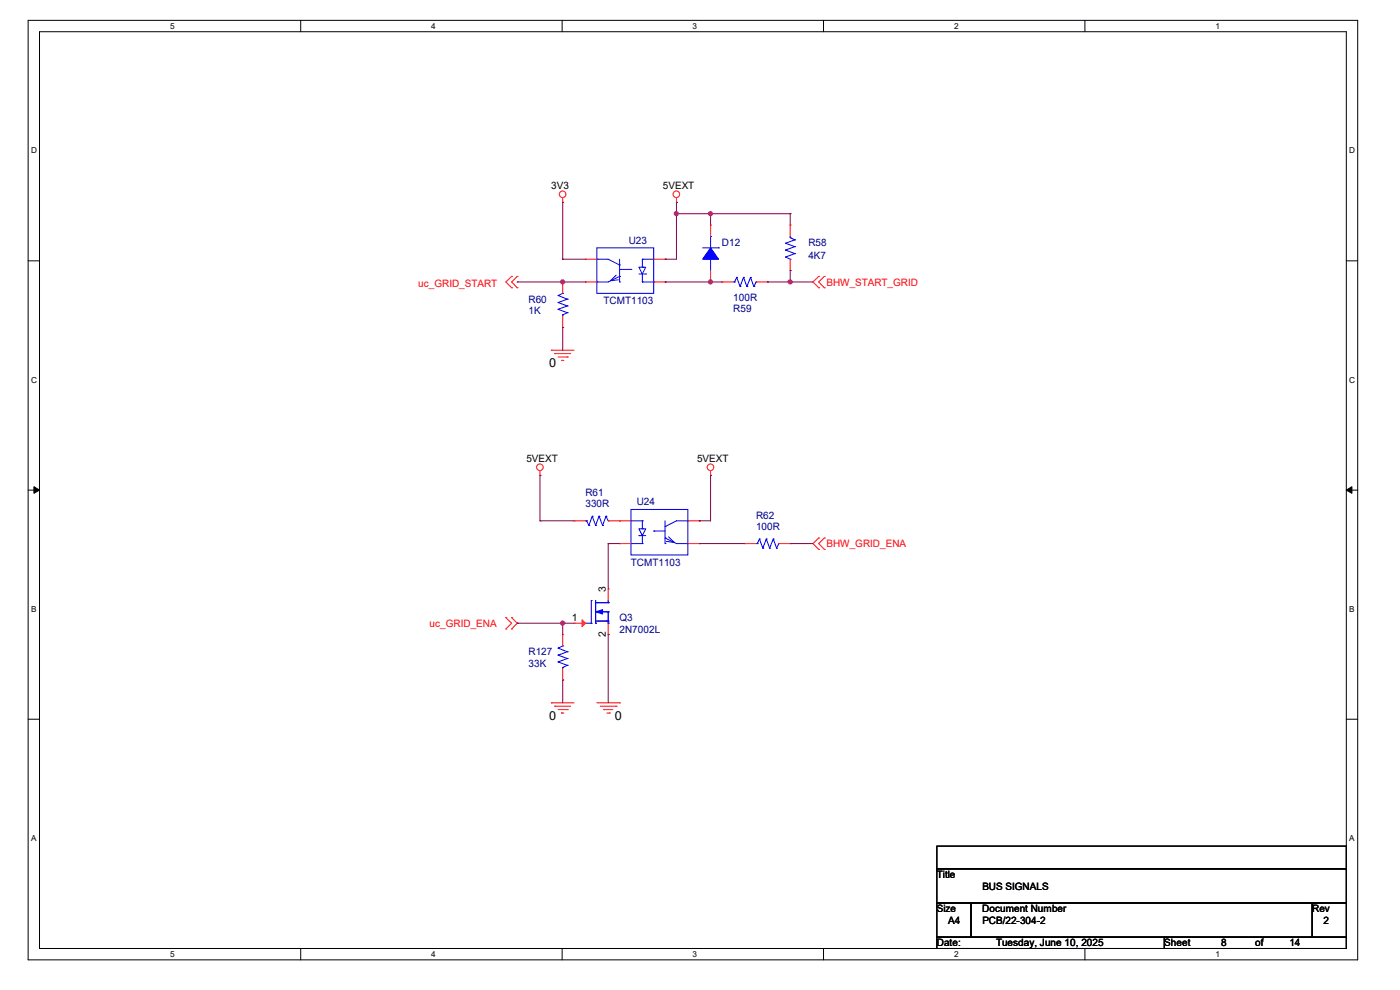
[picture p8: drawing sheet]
<svg xmlns="http://www.w3.org/2000/svg" width="297mm" height="210mm" viewBox="0 0 297 210" stroke-linecap="round" stroke-linejoin="round" font-family="sans-serif">
<path d="M6 4.3h282v199.3h-282zM8.4 6.7h277.2v194.5h-277.2z" fill="none" stroke="#000" stroke-width=".21"/>
<g fill="#fff">
<path d="M36.1 4.6h.9v1.9h-.9z"/>
<path d="M36.1 201.5h.9v1.9h-.9z"/>
</g>
<path d="M63.8 4.3v2.4M63.8 201.2v2.4" fill="none" stroke="#000" stroke-width=".21"/>
<g fill="#fff">
<path d="M91.5 4.6h.9v1.9h-.9z"/>
<path d="M91.5 201.5h.9v1.9h-.9z"/>
</g>
<path d="M119.3 4.3v2.4M119.3 201.2v2.4" fill="none" stroke="#000" stroke-width=".21"/>
<g fill="#fff">
<path d="M146.9 4.6h1v1.9h-1z"/>
<path d="M146.9 201.5h1v1.9h-1z"/>
</g>
<path d="M174.7 4.3v2.4M174.7 201.2v2.4" fill="none" stroke="#000" stroke-width=".21"/>
<g fill="#fff">
<path d="M202.4 4.6h.9v1.9h-.9z"/>
<path d="M202.4 201.5h.9v1.9h-.9z"/>
</g>
<path d="M230.2 4.3v2.4M230.2 201.2v2.4" fill="none" stroke="#000" stroke-width=".21"/>
<g fill="#fff">
<path d="M257.9 4.6h.9v1.9h-.9z"/>
<path d="M257.9 201.5h.9v1.9h-.9z"/>
<path d="M6.6 31h1.2v1.9h-1.2z"/>
<path d="M286.3 31h1.2v1.9h-1.2z"/>
<path d="M6.6 79.6h1.2v1.9h-1.2z"/>
<path d="M286.3 79.6h1.2v1.9h-1.2z"/>
</g>
<path d="M6 55.3h2.4M285.6 55.3h2.4" fill="none" stroke="#000" stroke-width=".21"/>
<g fill="#fff">
<path d="M6.6 128.3h1.1v1.9h-1.1z"/>
<path d="M286.3 128.3h1.1v1.9h-1.1z"/>
</g>
<path d="M6 104h2.4M285.6 104h2.4" fill="none" stroke="#000" stroke-width=".21"/>
<path d="M7.2 103.3l1.2 .7-1.2 .6zM285.6 104l1.2-.7v1.3z" fill="#000" stroke="#000" stroke-width=".21"/>
<g fill="#fff">
<path d="M6.6 176.9h1.1v1.9h-1.1z"/>
<path d="M286.3 176.9h1.1v1.9h-1.1z"/>
</g>
<path d="M6 152.6h2.4M285.6 152.6h2.4M198.8 179.5h86.8v4.8h-86.8zM198.8 184.3h86.8v7.3h-86.8zM198.8 191.6h7.2v7.2h-7.2zM198.8 198.8h48.2v2.4h-48.2zM206 191.6h72.4v7.2h-72.4zM247 198.8h38.6v2.4h-38.6zM278.4 191.6h7.2v7.2h-7.2z" fill="none" stroke="#000" stroke-width=".21"/>
<g fill="none" stroke="#f00" stroke-width=".21">
<path d="M108.5 58.6h.1M108.5 58.6l-1.2 1.2 1.2 1.2M109.7 58.6h.1M109.7 58.6l-1.2 1.2 1.2 1.2M119.4 42.9h.1M119.4 59.8h.1M119.4 42v.9M119.4 59.8v2.4M124.2 59.8h.1M124.2 55h.1M124.2 55h2.4M124.2 59.8h2.4"/>
<path d="M138.7 55h2.4M138.7 59.8h2.4M141.1 55h.1M141.1 59.8h.1M143.5 42.9h.1M143.5 42v.9M150.7 59.8h.1M150.7 47.8h.1M150.7 47.8v2.4M150.7 57.4v2.4M153.2 59.8h.1M153.2 59.8h2.4"/>
<path d="M160.4 59.8h2.4M162.8 59.8h.1M167.6 57.4h.1M167.6 47.8h.1M167.6 47.8v2.4M167.6 55v2.4M173.7 58.6h.1M173.7 58.6l-1.2 1.2 1.2 1.2M174.9 58.6h.1M174.9 58.6l-1.2 1.2 1.2 1.2M108.5 61h.1M109.7 61h.1"/>
<path d="M117 74.3h.1M117 74.3h4.8M117.7 75h.1M117.7 75h3.4M118.4 75.7h2M119.1 76.5h.1M119.1 76.5h.5M119.4 69.5h.1M119.4 67.1v2.4M120.4 75.7h.1M173.7 61h.1M174.9 61h.1"/>
<path d="M114.6 99.9v.9M150.7 99.9v.9M114.6 100.8h.1M121.8 110.5h.1M121.8 110.5h2.4M129 110.5h4.9M131.4 110.5h.1M131.4 115.3h.1M131.4 115.3h2.5M145.9 115.3h2.4M145.9 110.5h2.4M148.3 115.3h.1"/>
<path d="M148.3 110.5h.1M150.7 100.8h.1M158 115.3h.1M158 115.3h2.4M165.2 115.3h2.4M167.6 115.3h.1M173.7 114.1h.1M173.7 116.5h.1M173.7 114.1l-1.2 1.2 1.2 1.2M174.9 116.5h.1M174.9 114.1h.1M174.9 114.1l-1.2 1.2 1.2 1.2"/>
<path d="M107.3 133.4h.1M107.3 131h.1M107.3 131l1.2 1.2-1.2 1.2M108.5 131h.1M108.5 133.4h.1M108.5 131l1.2 1.2-1.2 1.2M119.4 134.6h.1M119.4 134.6v2.4M121.8 132.2h.1M121.8 132.2h2.4M129 134.6h.1M129 125h.1"/>
<path d="M129 125v2.4M129 132.2v2.4M117 149.1h.1M117 149.1h4.8M117.7 149.8h.1M117.7 149.8h3.4M118.4 150.5h2M119.1 151.3h.1M119.1 151.3h.5M119.4 144.3h.1M119.4 141.9v2.4M120.4 150.5h.1"/>
<path d="M126.6 149.1h4.8M127.3 149.8h3.4M128.1 150.5h.1M128.1 150.5h1.9M128.8 151.3h.5M129.3 151.3h.1M130.7 149.8h.1M131.4 149.1h.1"/>
<circle cx="119.4" cy="41.2" r=".7"/>
<circle cx="143.5" cy="41.2" r=".7"/>
<circle cx="114.5" cy="99.1" r=".7"/>
<circle cx="150.7" cy="99.1" r=".7"/>
</g>
<g fill="none" stroke="#00f" stroke-width=".21">
<path d="M126.6 52.6h12.1v9.6h-12.1zM126.6 55h.1M126.6 59.8h.1M126.6 55h2.4l2.4 1.2M130.7 58.4l-1.2 1.2 1.7-.2M131.4 59.8h.1M131.4 58.6h.1M131.4 56.2h.1M131.4 55v4.8M131.4 58.6l-2.4 1.2h-2.4M131.4 57.1h2.5M133.9 57.1h.1"/>
<path d="M135.6 56.7h1.4l-.7 1.4zM135.6 58.1h1.4M136.3 59.8h.1M136.3 56.7h.1M136.3 55h.1M136.3 59.8h2.4M136.3 55v1.7M136.3 58.1v1.7M136.3 55h2.4M137 58.1h.1M138.7 59.8h.1M149.1 52.6h3.3"/>
<path d="M150.7 55h.1M150.7 50.2h.1M150.7 50.2v2.4M150.7 55v2.4M152.4 52.6h.1M155.6 59.8h.2M155.8 59.8h.1M156.3 58.8h.1M156.3 58.8l-.5 1M156.3 58.8l.7 2M157.7 58.8h.1M157.7 58.8l-.7 2"/>
<path d="M157.7 58.8l.8 2M159.2 58.8h.1M159.2 58.8l-.7 2M159.2 58.8l.7 2M160.4 59.8h.1M160.4 59.8l-.5 1M166.7 51.6h.1M166.7 53h.1M166.7 54.5h.1M166.7 51.6l1.9 .7M166.7 53l1.9 .8M166.7 54.5l.9 .5"/>
<path d="M167.6 55h.1M167.6 50.4h.1M167.6 50.4l1 .5M167.6 50.2v.2M168.6 50.9h.1M168.6 52.3h.1M168.6 53.8h.1M168.6 50.9l-1.9 .7M168.6 52.3l-1.9 .7M168.6 53.8l-1.9 .7M118.4 65.6h.1M118.4 64.2h.1"/>
<path d="M118.4 62.7h.1M118.4 65.6l2 .7M118.4 64.2l2 .7M118.4 62.7l2 .8M119.4 62.2h.1M119.4 66.8h.1M119.4 66.8v.3M119.4 62.2l-1 .5M120.4 66.3h.1M120.4 64.9h.1M120.4 63.5h.1M120.4 66.3l-1 .5"/>
<path d="M120.4 64.9l-2 .7M120.4 63.5l-2 .7M157 60.8h.1M158.5 60.8h.1M159.9 60.8h.1M124.2 110.5h.3M124.5 110.5h.1M124.5 110.5l.4 1M124.9 111.5h.1M125.6 109.5h.1M125.6 109.5l-.7 2M125.6 109.5l.8 2"/>
<path d="M126.4 111.5h.1M127.1 109.5h.1M127.1 109.5l-.7 2M127.1 109.5l.7 2M127.8 111.5h.1M128.6 109.5h.1M128.6 109.5l-.8 2M128.6 109.5l.4 1M129 110.5h.1M133.9 108.1h12v9.6h-12zM133.9 115.3h.1M133.9 115.3h2.4"/>
<path d="M133.9 110.5h2.4M135.6 112.2h1.4l-.7 1.4zM135.6 113.6h.1M135.6 113.6h1.4M136.3 115.3h.1M136.3 112.2h.1M136.3 110.5h.1M136.3 110.5v1.7M136.3 113.6v1.7M138.7 112.6h.1M138.7 112.6h2.4M141.1 115.3h.1"/>
<path d="M141.1 114.1h.1M141.1 111.7h.1M141.1 114.1l2.4 1.2h2.4M141.1 110.5v4.8M141.8 113.9l1.2 1.2-1.6-.2M145.9 110.5h.1M145.9 115.3h.1M145.9 110.5h-2.4l-2.4 1.2M160.4 115.3h.3M160.7 115.3h.1M161.1 114.3h.1M161.1 114.3l-.4 1"/>
<path d="M161.1 114.3l.7 2M161.8 116.3h.1M162.6 114.3h.1M162.6 114.3l-.8 2M162.6 114.3l.7 2M163.3 116.3h.1M164 114.3h.1M164 114.3l-.7 2M164 114.3l.8 2M164.8 116.3h.1M165.2 115.3h.1M165.2 115.3l-.4 1"/>
<path d="M118.4 139h.1M118.4 137.5h.1M118.4 139l2 .7M118.4 137.5l2 .8M119.4 137h.1M119.4 137l-1 .5M120.4 139.7h.1M120.4 138.3h.1M120.4 139.7l-2 .7M120.4 138.3l-2 .7M124.2 132.2h1.2M125.4 132.2h.1"/>
<path d="M125.4 127.4h.1M125.4 127.4v4.8M126.4 132.2h.1M126.4 127.8h.1M126.4 127.4v4.8M126.4 127.8h2.6M126.4 131.7h2.6M126.6 127.8h.1M127.6 129.8h1.4M128.8 131.7h.1M129 127.8h.1M129 129.8h.1"/>
<path d="M129 132.2h.1M129 131.7h.1M129 127.4v.4M129 129.8v2.4M118.4 140.4h.1M118.4 140.4l2 .7M119.4 141.6h.1M119.4 141.6v.3M120.4 141.1h.1M120.4 141.1l-1 .5"/>
</g>
<g fill="#00f" stroke="#00f" stroke-width=".21">
<path d="M126.4 129.8l1.4-.5v1z"/>
<path d="M150.7 52.6l1.7 2.4h-3.3z" fill-rule="evenodd"/>
</g>
<path d="M123.5 131.5l.7 .7-.7 .7z" fill="#f00" stroke="#f00" stroke-width=".21"/>
<g fill="none" stroke="#800040" stroke-width=".21">
<path d="M109.7 59.8h.1M109.7 59.8h14.5M119.4 55h.1M119.4 59.8h.1M119.4 42.9h.1M119.4 55h4.8M119.4 42.9v12.1M141.1 55h.1M141.1 59.8h.1M141.1 59.8h12.1M143.5 42.9h.1M143.5 45.3h.1"/>
<path d="M143.5 42.9v12.1h-2.4M143.5 45.3h24.1M150.7 45.3h.1M150.7 59.8h.1M150.7 45.3v2.5M162.8 59.8h.1M162.8 59.8h9.7M167.6 45.3h.1M167.6 57.4h.1M167.6 59.8h.1M167.6 45.3v2.5M167.6 57.4v2.4"/>
<path d="M119.4 69.5h.1M119.4 69.5v4.8M114.6 110.5h.1M114.6 100.8h.1M114.6 110.5h7.2M114.6 100.8v9.7M129 115.3h.1M129 115.3v9.7M129 115.3h2.4M148.3 110.5h.1M148.3 115.3h.1M148.3 115.3h9.7"/>
<path d="M150.7 100.8h.1M150.7 100.8v9.7h-2.4M167.6 115.3h.1M167.6 115.3h4.9M109.7 132.2h.1M109.7 132.2h12.1M119.4 132.2h.1M119.4 132.2v2.4M129 134.6h.1M129 134.6v14.5M119.4 144.3h.1M119.4 144.3v4.8"/>
</g>
<g fill="#f0f" stroke="#f0f" stroke-width=".21">
<circle cx="150.7" cy="45.3" r=".44"/>
<circle cx="143.5" cy="45.3" r=".44"/>
<circle cx="167.6" cy="59.8" r=".44"/>
<circle cx="119.4" cy="59.8" r=".44"/>
<circle cx="150.7" cy="59.8" r=".44"/>
<circle cx="119.4" cy="132.2" r=".44"/>
</g>
<g font-size="2.6">
<text x="116.5" y="77.9">0</text>
<text x="116.5" y="152.7">0</text>
<text x="130.5" y="152.7">0</text>
</g>
<g font-size="2.2">
<text x="117" y="40.1">3V3</text>
<text x="140.6" y="40.1">5VEXT</text>
<text x="111.7" y="98">5VEXT</text>
<text x="147.9" y="98">5VEXT</text>
<text x="128.5" y="125.7" transform="rotate(-90 128.5 125.7)">3</text>
<text x="121.3" y="131.7">1</text>
<text x="128.5" y="135.1" transform="rotate(-90 128.5 135.1)">2</text>
<text x="198.8" y="186.3">Title</text>
<text x="208.4" y="188.7">BUS SIGNALS</text>
<text x="198.8" y="193.5">Size</text>
<text x="201.2" y="196">A4</text>
<text x="208.4" y="193.5">Document Number</text>
<text x="208.4" y="196">PCB/22-304-2</text>
<text x="278.4" y="193.5">Rev</text>
<text x="280.8" y="196">2</text>
<text x="198.8" y="200.8">Date:</text>
<text x="211.3" y="200.8">Tuesday, June 10, 2025</text>
<text x="247" y="200.8">Sheet</text>
<text x="259.1" y="200.8">8</text>
<text x="266.3" y="200.8">of</text>
<text x="273.6" y="200.8">14</text>
</g>
<g font-size="2.2" fill="#000080">
<text x="133.4" y="51.7">U23</text>
<text x="153.2" y="52.2">D12</text>
<text x="171.5" y="52.2">R58</text>
<text x="171.5" y="55">4K7</text>
<text x="112.1" y="64.2">R60</text>
<text x="128.1" y="64.5">TCMT1103</text>
<text x="155.6" y="63.8">100R</text>
<text x="112.1" y="66.6">1K</text>
<text x="155.6" y="66.2">R59</text>
<text x="124.2" y="105.2">R61</text>
<text x="124.2" y="107.7">330R</text>
<text x="135.1" y="107.2">U24</text>
<text x="160.4" y="110.1">R62</text>
<text x="160.4" y="112.5">100R</text>
<text x="133.9" y="120">TCMT1103</text>
<text x="131.4" y="131.8">Q3</text>
<text x="131.4" y="134.2">2N7002L</text>
<text x="112.1" y="139">R127</text>
<text x="112.1" y="141.4">33K</text>
</g>
<g font-size="2.2" fill="#f00">
<text x="88.7" y="60.8">uc_GRID_START</text>
<text x="175.3" y="60.6">BHW_START_GRID</text>
<text x="175.3" y="116.1">BHW_GRID_ENA</text>
<text x="91.1" y="133">uc_GRID_ENA</text>
</g>
<g font-size="1.7">
<text x="36.1" y="6.1">5</text>
<text x="91.5" y="6.1">4</text>
<text x="146.9" y="6.1">3</text>
<text x="202.4" y="6.1">2</text>
<text x="257.9" y="6.1">1</text>
<text x="6.6" y="32.6">D</text>
<text x="286.3" y="32.6">D</text>
<text x="6.6" y="81.2">C</text>
<text x="286.3" y="81.2">C</text>
<text x="6.6" y="129.8">B</text>
<text x="286.3" y="129.8">B</text>
<text x="6.6" y="178.4">A</text>
<text x="286.3" y="178.4">A</text>
<text x="36.1" y="203">5</text>
<text x="91.5" y="203">4</text>
<text x="146.9" y="203">3</text>
<text x="202.4" y="203">2</text>
<text x="257.9" y="203">1</text>
</g>
</svg>
